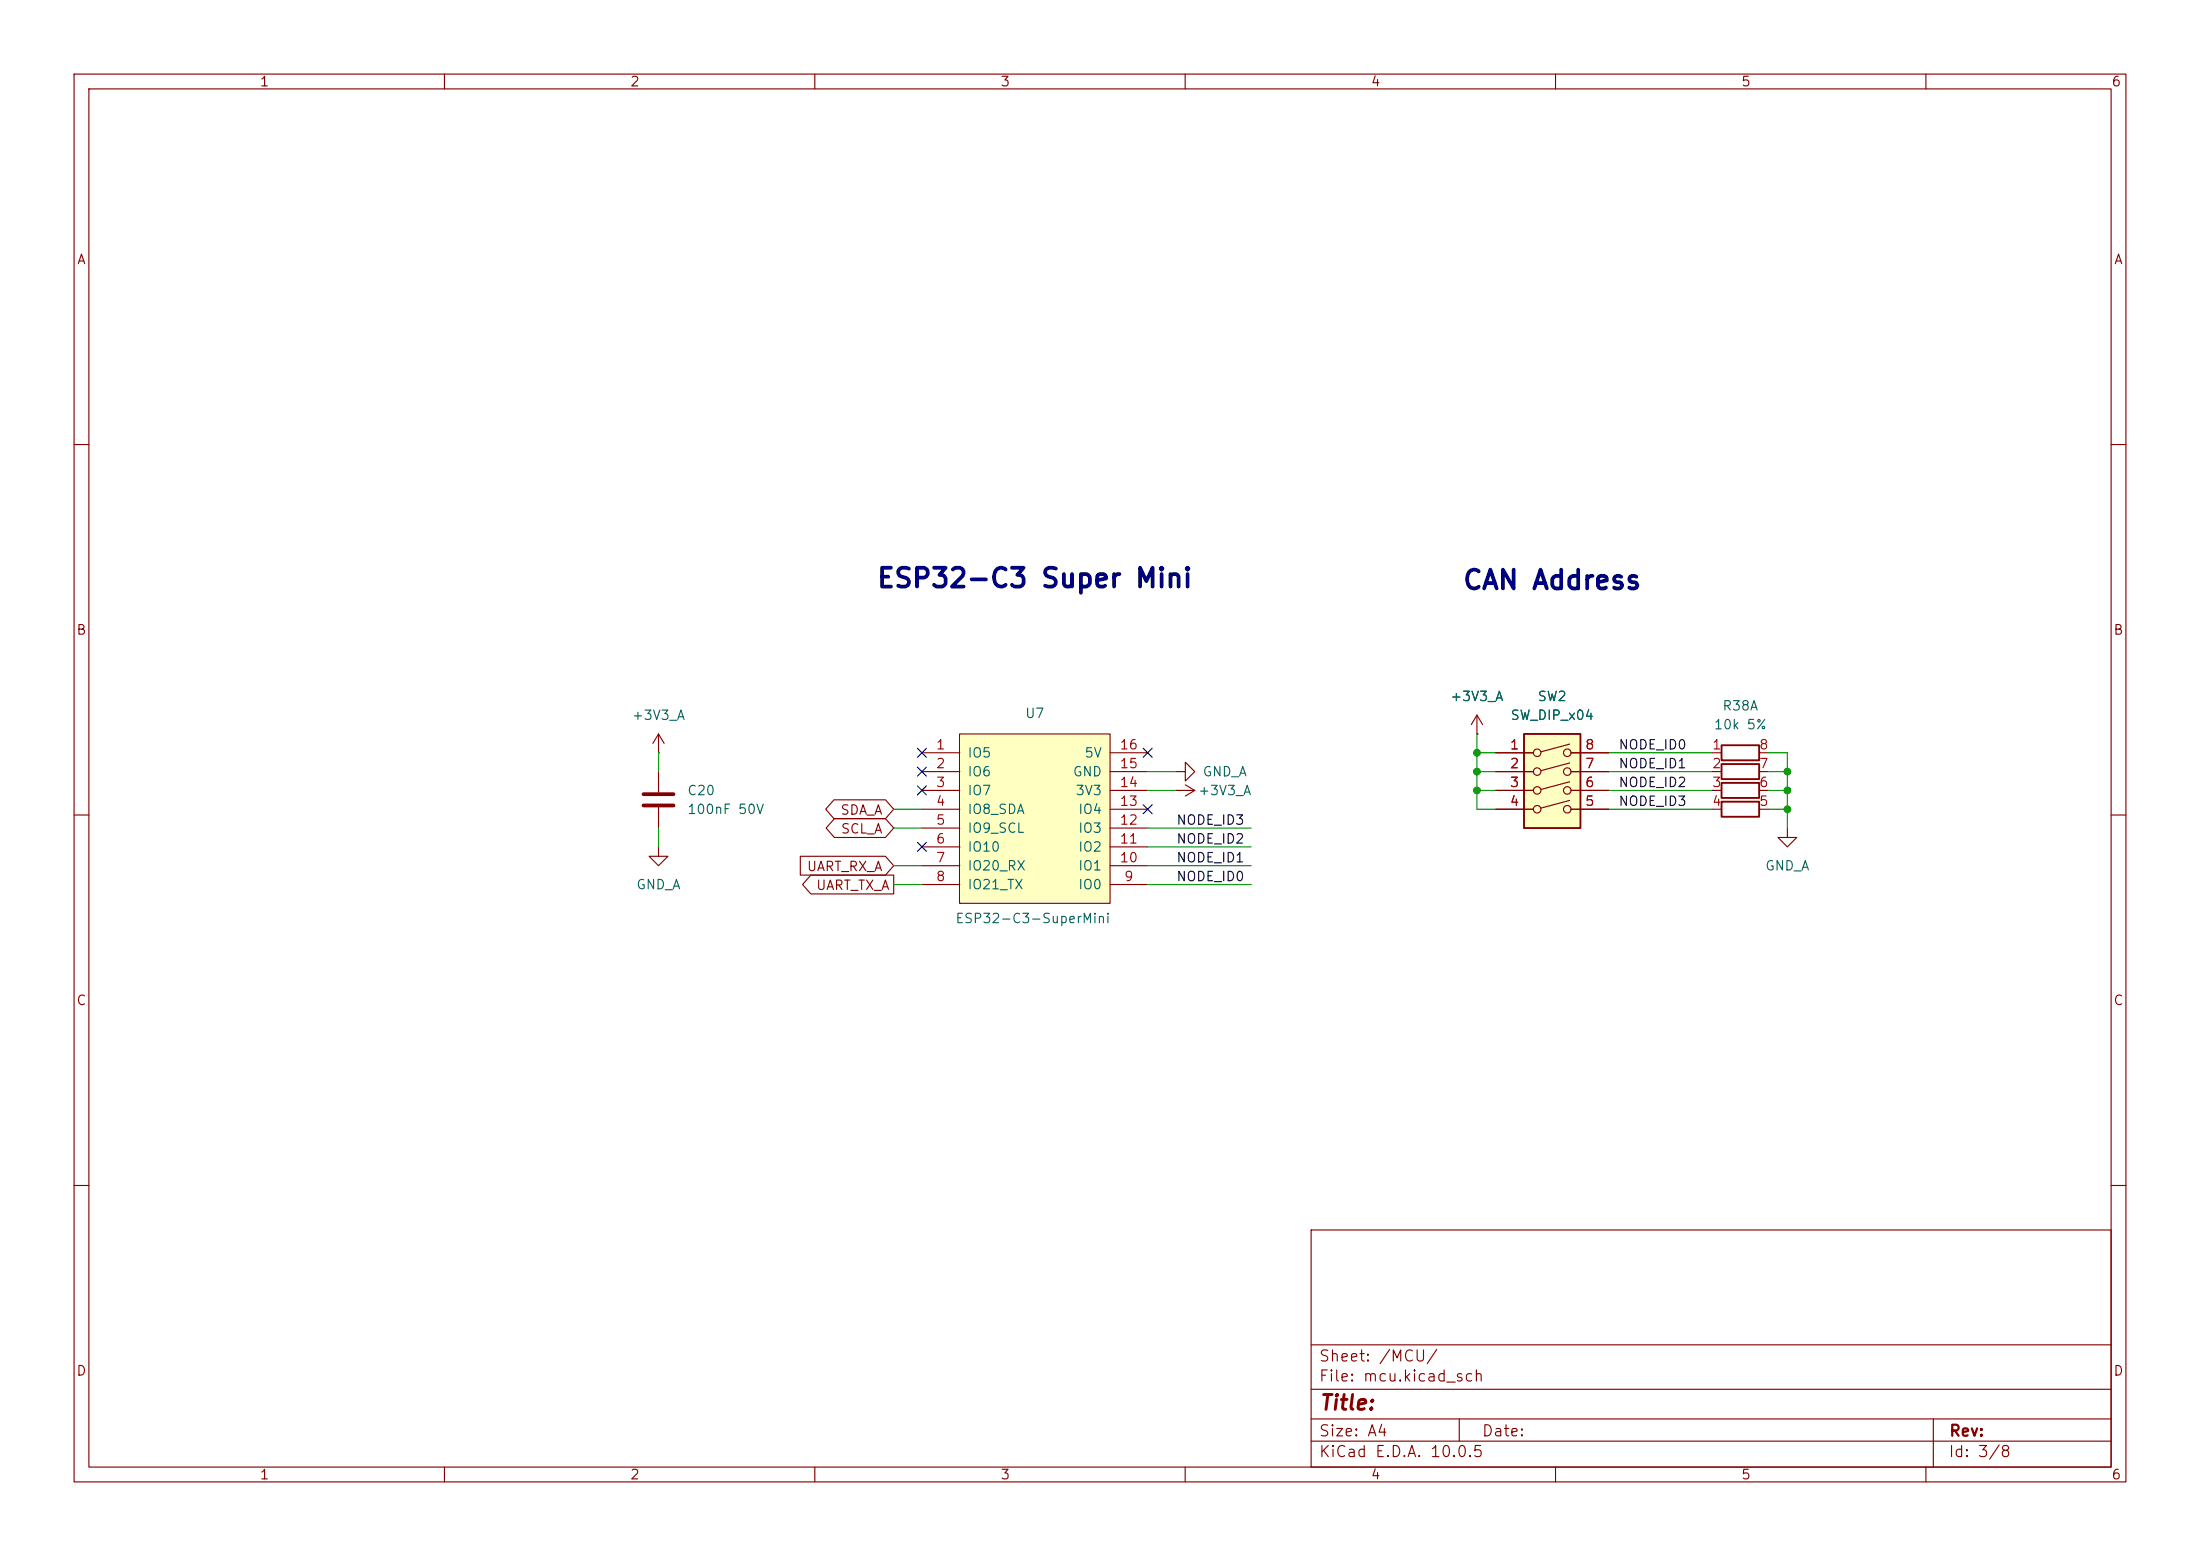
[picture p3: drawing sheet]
(kicad_sch
 (version 20260306)
 (generator "eeschema")
 (generator_version "10.0")
 (paper "A4")
 (lib_symbols
  (symbol "AramLib:ESP32-C3-SuperMini"
   (pin_names
    (offset 1.016)) (exclude_from_sim no) (in_bom yes) (on_board yes)
   (in_pos_files yes)
   (duplicate_pin_numbers_are_jumpers no)
   (property "Reference" "U7" (at 0 14.224 0) (show_name no) (do_not_autoplace no) (effects (font (size 1.27 1.27))))
   (property "Value" "ESP32-C3-SuperMini" (at -0.254 -13.462 0) (show_name no) (do_not_autoplace no) (effects (font (size 1.27 1.27))))
   (property "Footprint" "AramLib:ESP32-C3-SuperMini" (at 0 0 0) (show_name no) (do_not_autoplace no) (hide yes) (effects (font (size 1.27 1.27))))
   (property "Datasheet" "~" (at 0 0 0) (show_name no) (do_not_autoplace no) (hide yes) (effects (font (size 1.27 1.27))))
   (property "Description" "" (at 0 0 0) (show_name no) (do_not_autoplace no) (effects (font (size 1.27 1.27))))
   (symbol "ESP32-C3-SuperMini_0_1"
    (rectangle (start -10.16 11.43) (end 10.16 -11.43) (stroke (width 0) (type default)) (fill (type background))))
   (symbol "ESP32-C3-SuperMini_1_1"
    (pin bidirectional line (at -15.24 8.89 0) (length 5.08) (name "IO5" (effects (font (size 1.27 1.27)))) (number "1" (effects (font (size 1.27 1.27)))))
    (pin bidirectional line (at -15.24 6.35 0) (length 5.08) (name "IO6" (effects (font (size 1.27 1.27)))) (number "2" (effects (font (size 1.27 1.27)))))
    (pin bidirectional line (at -15.24 3.81 0) (length 5.08) (name "IO7" (effects (font (size 1.27 1.27)))) (number "3" (effects (font (size 1.27 1.27)))))
    (pin bidirectional line (at -15.24 1.27 0) (length 5.08) (name "IO8_SDA" (effects (font (size 1.27 1.27)))) (number "4" (effects (font (size 1.27 1.27)))))
    (pin bidirectional line (at -15.24 -1.27 0) (length 5.08) (name "IO9_SCL" (effects (font (size 1.27 1.27)))) (number "5" (effects (font (size 1.27 1.27)))))
    (pin bidirectional line (at -15.24 -3.81 0) (length 5.08) (name "IO10" (effects (font (size 1.27 1.27)))) (number "6" (effects (font (size 1.27 1.27)))))
    (pin input line (at -15.24 -6.35 0) (length 5.08) (name "IO20_RX" (effects (font (size 1.27 1.27)))) (number "7" (effects (font (size 1.27 1.27)))))
    (pin output line (at -15.24 -8.89 0) (length 5.08) (name "IO21_TX" (effects (font (size 1.27 1.27)))) (number "8" (effects (font (size 1.27 1.27)))))
    (pin bidirectional line (at 15.24 -8.89 180) (length 5.08) (name "IO0" (effects (font (size 1.27 1.27)))) (number "9" (effects (font (size 1.27 1.27)))))
    (pin bidirectional line (at 15.24 -6.35 180) (length 5.08) (name "IO1" (effects (font (size 1.27 1.27)))) (number "10" (effects (font (size 1.27 1.27)))))
    (pin bidirectional line (at 15.24 -3.81 180) (length 5.08) (name "IO2" (effects (font (size 1.27 1.27)))) (number "11" (effects (font (size 1.27 1.27)))))
    (pin bidirectional line (at 15.24 -1.27 180) (length 5.08) (name "IO3" (effects (font (size 1.27 1.27)))) (number "12" (effects (font (size 1.27 1.27)))))
    (pin bidirectional line (at 15.24 1.27 180) (length 5.08) (name "IO4" (effects (font (size 1.27 1.27)))) (number "13" (effects (font (size 1.27 1.27)))))
    (pin power_in line (at 15.24 3.81 180) (length 5.08) (name "3V3" (effects (font (size 1.27 1.27)))) (number "14" (effects (font (size 1.27 1.27)))))
    (pin power_out line (at 15.24 6.35 180) (length 5.08) (name "GND" (effects (font (size 1.27 1.27)))) (number "15" (effects (font (size 1.27 1.27)))))
    (pin power_in line (at 15.24 8.89 180) (length 5.08) (name "5V" (effects (font (size 1.27 1.27)))) (number "16" (effects (font (size 1.27 1.27))))))
   (embedded_fonts no))
  (symbol "Device:C"
   (pin_numbers (hide yes))
   (pin_names
    (offset 0.254)) (exclude_from_sim no) (in_bom yes) (on_board yes)
   (in_pos_files yes)
   (duplicate_pin_numbers_are_jumpers no)
   (property "Reference" "C" (at 0.635 2.54 0) (show_name no) (do_not_autoplace no) (effects (font (size 1.27 1.27)) (justify left)))
   (property "Value" "C" (at 0.635 -2.54 0) (show_name no) (do_not_autoplace no) (effects (font (size 1.27 1.27)) (justify left)))
   (property "Footprint" "" (at 0.9652 -3.81 0) (show_name no) (do_not_autoplace no) (hide yes) (effects (font (size 1.27 1.27))))
   (property "Datasheet" "" (at 0 0 0) (show_name no) (do_not_autoplace no) (hide yes) (effects (font (size 1.27 1.27))))
   (property "Description" "Unpolarized capacitor" (at 0 0 0) (show_name no) (do_not_autoplace no) (hide yes) (effects (font (size 1.27 1.27))))
   (symbol "C_0_1"
    (polyline (pts (xy -2.032 0.762) (xy 2.032 0.762)) (stroke (width 0.508) (type default)) (fill (type none)))
    (polyline (pts (xy -2.032 -0.762) (xy 2.032 -0.762)) (stroke (width 0.508) (type default)) (fill (type none))))
   (symbol "C_1_1"
    (pin passive line (at 0 3.81 270) (length 2.794) (name "" (effects (font (size 1.27 1.27)))) (number "1" (effects (font (size 1.27 1.27)))))
    (pin passive line (at 0 -3.81 90) (length 2.794) (name "" (effects (font (size 1.27 1.27)))) (number "2" (effects (font (size 1.27 1.27))))))
   (embedded_fonts no))
  (symbol "Device:R_Pack04_Split"
   (pin_names
    (offset 0) (hide yes)) (exclude_from_sim no) (in_bom yes) (on_board yes)
   (in_pos_files yes)
   (duplicate_pin_numbers_are_jumpers no)
   (property "Reference" "RN" (at 2.032 0 90) (show_name no) (do_not_autoplace no) (effects (font (size 1.27 1.27))))
   (property "Value" "R_Pack04_Split" (at 0 0 90) (show_name no) (do_not_autoplace no) (effects (font (size 1.27 1.27))))
   (property "Footprint" "" (at -2.032 0 90) (show_name no) (do_not_autoplace no) (hide yes) (effects (font (size 1.27 1.27))))
   (property "Datasheet" "" (at 0 0 0) (show_name no) (do_not_autoplace no) (hide yes) (effects (font (size 1.27 1.27))))
   (property "Description" "4 resistor network, parallel topology, split" (at 0 0 0) (show_name no) (do_not_autoplace no) (hide yes) (effects (font (size 1.27 1.27))))
   (symbol "R_Pack04_Split_0_1"
    (rectangle (start 1.016 2.54) (end -1.016 -2.54) (stroke (width 0.254) (type default)) (fill (type none))))
   (symbol "R_Pack04_Split_1_1"
    (pin passive line (at 0 -3.81 90) (length 1.27) (name "R1.1" (effects (font (size 1.27 1.27)))) (number "1" (effects (font (size 1.27 1.27)))))
    (pin passive line (at 0 3.81 270) (length 1.27) (name "R1.2" (effects (font (size 1.27 1.27)))) (number "8" (effects (font (size 1.27 1.27))))))
   (symbol "R_Pack04_Split_2_1"
    (pin passive line (at 0 -3.81 90) (length 1.27) (name "R2.1" (effects (font (size 1.27 1.27)))) (number "2" (effects (font (size 1.27 1.27)))))
    (pin passive line (at 0 3.81 270) (length 1.27) (name "R2.2" (effects (font (size 1.27 1.27)))) (number "7" (effects (font (size 1.27 1.27))))))
   (symbol "R_Pack04_Split_3_1"
    (pin passive line (at 0 -3.81 90) (length 1.27) (name "R3.1" (effects (font (size 1.27 1.27)))) (number "3" (effects (font (size 1.27 1.27)))))
    (pin passive line (at 0 3.81 270) (length 1.27) (name "R3.2" (effects (font (size 1.27 1.27)))) (number "6" (effects (font (size 1.27 1.27))))))
   (symbol "R_Pack04_Split_4_1"
    (pin passive line (at 0 -3.81 90) (length 1.27) (name "R4.1" (effects (font (size 1.27 1.27)))) (number "4" (effects (font (size 1.27 1.27)))))
    (pin passive line (at 0 3.81 270) (length 1.27) (name "R4.2" (effects (font (size 1.27 1.27)))) (number "5" (effects (font (size 1.27 1.27))))))
   (embedded_fonts no))
  (symbol "Switch:SW_DIP_x04"
   (pin_names
    (offset 0) (hide yes)) (exclude_from_sim no) (in_bom yes) (on_board yes)
   (in_pos_files yes)
   (duplicate_pin_numbers_are_jumpers no)
   (property "Reference" "SW" (at 0 8.89 0) (show_name no) (do_not_autoplace no) (effects (font (size 1.27 1.27))))
   (property "Value" "SW_DIP_x04" (at 0 -6.35 0) (show_name no) (do_not_autoplace no) (effects (font (size 1.27 1.27))))
   (property "Footprint" "" (at 0 0 0) (show_name no) (do_not_autoplace no) (hide yes) (effects (font (size 1.27 1.27))))
   (property "Datasheet" "" (at 0 0 0) (show_name no) (do_not_autoplace no) (hide yes) (effects (font (size 1.27 1.27))))
   (property "Description" "4x DIP Switch, Single Pole Single Throw (SPST) switch, small symbol" (at 0 0 0) (show_name no) (do_not_autoplace no) (hide yes) (effects (font (size 1.27 1.27))))
   (symbol "SW_DIP_x04_0_0"
    (circle (center -2.032 5.08) (radius 0.508) (stroke (width 0) (type default)) (fill (type none)))
    (circle (center -2.032 2.54) (radius 0.508) (stroke (width 0) (type default)) (fill (type none)))
    (circle (center -2.032 0) (radius 0.508) (stroke (width 0) (type default)) (fill (type none)))
    (circle (center -2.032 -2.54) (radius 0.508) (stroke (width 0) (type default)) (fill (type none)))
    (polyline (pts (xy -1.524 5.207) (xy 2.3622 6.2484)) (stroke (width 0) (type default)) (fill (type none)))
    (polyline (pts (xy -1.524 2.667) (xy 2.3622 3.7084)) (stroke (width 0) (type default)) (fill (type none)))
    (polyline (pts (xy -1.524 0.127) (xy 2.3622 1.1684)) (stroke (width 0) (type default)) (fill (type none)))
    (polyline (pts (xy -1.524 -2.3876) (xy 2.3622 -1.3462)) (stroke (width 0) (type default)) (fill (type none)))
    (circle (center 2.032 5.08) (radius 0.508) (stroke (width 0) (type default)) (fill (type none)))
    (circle (center 2.032 2.54) (radius 0.508) (stroke (width 0) (type default)) (fill (type none)))
    (circle (center 2.032 0) (radius 0.508) (stroke (width 0) (type default)) (fill (type none)))
    (circle (center 2.032 -2.54) (radius 0.508) (stroke (width 0) (type default)) (fill (type none))))
   (symbol "SW_DIP_x04_0_1"
    (rectangle (start -3.81 7.62) (end 3.81 -5.08) (stroke (width 0.254) (type default)) (fill (type background))))
   (symbol "SW_DIP_x04_1_1"
    (pin passive line (at -7.62 5.08 0) (length 5.08) (name "" (effects (font (size 1.27 1.27)))) (number "1" (effects (font (size 1.27 1.27)))))
    (pin passive line (at -7.62 2.54 0) (length 5.08) (name "" (effects (font (size 1.27 1.27)))) (number "2" (effects (font (size 1.27 1.27)))))
    (pin passive line (at -7.62 0 0) (length 5.08) (name "" (effects (font (size 1.27 1.27)))) (number "3" (effects (font (size 1.27 1.27)))))
    (pin passive line (at -7.62 -2.54 0) (length 5.08) (name "" (effects (font (size 1.27 1.27)))) (number "4" (effects (font (size 1.27 1.27)))))
    (pin passive line (at 7.62 -2.54 180) (length 5.08) (name "" (effects (font (size 1.27 1.27)))) (number "5" (effects (font (size 1.27 1.27)))))
    (pin passive line (at 7.62 0 180) (length 5.08) (name "" (effects (font (size 1.27 1.27)))) (number "6" (effects (font (size 1.27 1.27)))))
    (pin passive line (at 7.62 2.54 180) (length 5.08) (name "" (effects (font (size 1.27 1.27)))) (number "7" (effects (font (size 1.27 1.27)))))
    (pin passive line (at 7.62 5.08 180) (length 5.08) (name "" (effects (font (size 1.27 1.27)))) (number "8" (effects (font (size 1.27 1.27))))))
   (embedded_fonts no))
  (symbol "power:+3V3"
   (power global)
   (pin_numbers (hide yes))
   (pin_names
    (offset 0) (hide yes)) (exclude_from_sim no) (in_bom yes) (on_board yes)
   (in_pos_files yes)
   (duplicate_pin_numbers_are_jumpers no)
   (property "Reference" "#PWR" (at 0 -3.81 0) (show_name no) (do_not_autoplace no) (hide yes) (effects (font (size 1.27 1.27))))
   (property "Value" "+3V3" (at 0 3.556 0) (show_name no) (do_not_autoplace no) (effects (font (size 1.27 1.27))))
   (property "Footprint" "" (at 0 0 0) (show_name no) (do_not_autoplace no) (hide yes) (effects (font (size 1.27 1.27))))
   (property "Datasheet" "" (at 0 0 0) (show_name no) (do_not_autoplace no) (hide yes) (effects (font (size 1.27 1.27))))
   (property "Description" "Power symbol creates a global label with name \"+3V3\"" (at 0 0 0) (show_name no) (do_not_autoplace no) (hide yes) (effects (font (size 1.27 1.27))))
   (symbol "+3V3_0_1"
    (polyline (pts (xy -0.762 1.27) (xy 0 2.54)) (stroke (width 0) (type default)) (fill (type none)))
    (polyline (pts (xy 0 2.54) (xy 0.762 1.27)) (stroke (width 0) (type default)) (fill (type none)))
    (polyline (pts (xy 0 0) (xy 0 2.54)) (stroke (width 0) (type default)) (fill (type none))))
   (symbol "+3V3_1_1"
    (pin power_in line (at 0 0 90) (length 0) (name "" (effects (font (size 1.27 1.27)))) (number "1" (effects (font (size 1.27 1.27))))))
   (embedded_fonts no))
  (symbol "power:GND"
   (power global)
   (pin_names
    (offset 0)) (exclude_from_sim no) (in_bom yes) (on_board yes)
   (in_pos_files yes)
   (duplicate_pin_numbers_are_jumpers no)
   (property "Reference" "#PWR" (at 0 -6.35 0) (show_name no) (do_not_autoplace no) (hide yes) (effects (font (size 1.27 1.27))))
   (property "Value" "GND" (at 0 -3.81 0) (show_name no) (do_not_autoplace no) (effects (font (size 1.27 1.27))))
   (property "Footprint" "" (at 0 0 0) (show_name no) (do_not_autoplace no) (hide yes) (effects (font (size 1.27 1.27))))
   (property "Datasheet" "" (at 0 0 0) (show_name no) (do_not_autoplace no) (hide yes) (effects (font (size 1.27 1.27))))
   (property "Description" "Power symbol creates a global label with name \"GND\" , ground" (at 0 0 0) (show_name no) (do_not_autoplace no) (hide yes) (effects (font (size 1.27 1.27))))
   (symbol "GND_0_1"
    (polyline (pts (xy 0 0) (xy 0 -1.27) (xy 1.27 -1.27) (xy 0 -2.54) (xy -1.27 -1.27) (xy 0 -1.27)) (stroke (width 0) (type default)) (fill (type none))))
   (symbol "GND_1_1"
    (pin power_in line (at 0 0 270) (length 0) (hide yes) (name "GND" (effects (font (size 1.27 1.27)))) (number "1" (effects (font (size 1.27 1.27))))))
   (embedded_fonts no))
  (symbol "power:GND1"
   (power global)
   (pin_numbers (hide yes))
   (pin_names
    (offset 0) (hide yes)) (exclude_from_sim no) (in_bom yes) (on_board yes)
   (in_pos_files yes)
   (duplicate_pin_numbers_are_jumpers no)
   (property "Reference" "#PWR" (at 0 -6.35 0) (show_name no) (do_not_autoplace no) (hide yes) (effects (font (size 1.27 1.27))))
   (property "Value" "GND1" (at 0 -3.81 0) (show_name no) (do_not_autoplace no) (effects (font (size 1.27 1.27))))
   (property "Footprint" "" (at 0 0 0) (show_name no) (do_not_autoplace no) (hide yes) (effects (font (size 1.27 1.27))))
   (property "Datasheet" "" (at 0 0 0) (show_name no) (do_not_autoplace no) (hide yes) (effects (font (size 1.27 1.27))))
   (property "Description" "Power symbol creates a global label with name \"GND1\" , ground" (at 0 0 0) (show_name no) (do_not_autoplace no) (hide yes) (effects (font (size 1.27 1.27))))
   (symbol "GND1_0_1"
    (polyline (pts (xy 0 0) (xy 0 -1.27) (xy 1.27 -1.27) (xy 0 -2.54) (xy -1.27 -1.27) (xy 0 -1.27)) (stroke (width 0) (type default)) (fill (type none))))
   (symbol "GND1_1_1"
    (pin power_in line (at 0 0 270) (length 0) (name "" (effects (font (size 1.27 1.27)))) (number "1" (effects (font (size 1.27 1.27))))))
   (embedded_fonts no)))
 (text "ESP32-C3 Super Mini"
  (exclude_from_sim no)
  (at 139.7 79.756 0)
  (effects (font (size 2.54 2.54) (thickness 0.508)
    (bold yes) (color 0 0 132 1)) (justify bottom)))
 (text "CAN Address"
  (exclude_from_sim no)
  (at 209.55 80.01 0)
  (effects (font (size 2.54 2.54) (thickness 0.508)
    (bold yes) (color 0 0 132 1)) (justify bottom)))
 (junction
  (at 199.39 104.14)
  (diameter 0)
  (color 0 0 0 0))
 (junction
  (at 199.39 106.68)
  (diameter 0)
  (color 0 0 0 0))
 (junction
  (at 199.39 101.6)
  (diameter 0)
  (color 0 0 0 0))
 (junction
  (at 241.3 109.22)
  (diameter 0)
  (color 0 0 0 0))
 (junction
  (at 241.3 106.68)
  (diameter 0)
  (color 0 0 0 0))
 (junction
  (at 241.3 104.14)
  (diameter 0)
  (color 0 0 0 0))
 (no_connect
  (at 124.46 104.14))
 (no_connect
  (at 124.46 106.68))
 (no_connect
  (at 154.94 101.6))
 (no_connect
  (at 154.94 109.22))
 (no_connect
  (at 124.46 101.6))
 (no_connect
  (at 124.46 114.3))
 (wire
  (pts (xy 88.9 111.76) (xy 88.9 114.3))
  (stroke (width 0) (type default)))
 (wire
  (pts (xy 238.76 109.22) (xy 241.3 109.22))
  (stroke (width 0) (type default)))
 (wire
  (pts (xy 217.17 106.68) (xy 231.14 106.68))
  (stroke (width 0) (type default)))
 (wire
  (pts (xy 201.93 104.14) (xy 199.39 104.14))
  (stroke (width 0) (type default)))
 (wire
  (pts (xy 199.39 104.14) (xy 199.39 106.68))
  (stroke (width 0) (type default)))
 (wire
  (pts (xy 154.94 116.84) (xy 168.91 116.84))
  (stroke (width 0) (type default)))
 (wire
  (pts (xy 154.94 111.76) (xy 168.91 111.76))
  (stroke (width 0) (type default)))
 (wire
  (pts (xy 124.46 109.22) (xy 120.65 109.22))
  (stroke (width 0) (type solid)))
 (wire
  (pts (xy 124.46 119.38) (xy 120.65 119.38))
  (stroke (width 0) (type solid)))
 (wire
  (pts (xy 158.75 104.14) (xy 154.94 104.14))
  (stroke (width 0) (type default)))
 (wire
  (pts (xy 201.93 109.22) (xy 199.39 109.22))
  (stroke (width 0) (type default)))
 (wire
  (pts (xy 158.75 106.68) (xy 154.94 106.68))
  (stroke (width 0) (type default)))
 (wire
  (pts (xy 241.3 106.68) (xy 241.3 104.14))
  (stroke (width 0) (type default)))
 (wire
  (pts (xy 217.17 101.6) (xy 231.14 101.6))
  (stroke (width 0) (type default)))
 (wire
  (pts (xy 199.39 101.6) (xy 199.39 99.06))
  (stroke (width 0) (type default)))
 (wire
  (pts (xy 238.76 106.68) (xy 241.3 106.68))
  (stroke (width 0) (type default)))
 (wire
  (pts (xy 217.17 109.22) (xy 231.14 109.22))
  (stroke (width 0) (type default)))
 (wire
  (pts (xy 201.93 101.6) (xy 199.39 101.6))
  (stroke (width 0) (type default)))
 (wire
  (pts (xy 241.3 111.76) (xy 241.3 109.22))
  (stroke (width 0) (type default)))
 (wire
  (pts (xy 217.17 104.14) (xy 231.14 104.14))
  (stroke (width 0) (type default)))
 (wire
  (pts (xy 201.93 106.68) (xy 199.39 106.68))
  (stroke (width 0) (type default)))
 (wire
  (pts (xy 199.39 104.14) (xy 199.39 101.6))
  (stroke (width 0) (type default)))
 (wire
  (pts (xy 154.94 119.38) (xy 168.91 119.38))
  (stroke (width 0) (type default)))
 (wire
  (pts (xy 238.76 104.14) (xy 241.3 104.14))
  (stroke (width 0) (type default)))
 (wire
  (pts (xy 199.39 106.68) (xy 199.39 109.22))
  (stroke (width 0) (type default)))
 (wire
  (pts (xy 241.3 109.22) (xy 241.3 106.68))
  (stroke (width 0) (type default)))
 (wire
  (pts (xy 238.76 101.6) (xy 241.3 101.6))
  (stroke (width 0) (type default)))
 (wire
  (pts (xy 124.46 116.84) (xy 120.65 116.84))
  (stroke (width 0) (type solid)))
 (wire
  (pts (xy 241.3 104.14) (xy 241.3 101.6))
  (stroke (width 0) (type default)))
 (wire
  (pts (xy 124.46 111.76) (xy 120.65 111.76))
  (stroke (width 0) (type solid)))
 (wire
  (pts (xy 154.94 114.3) (xy 168.91 114.3))
  (stroke (width 0) (type default)))
 (wire
  (pts (xy 88.9 101.6) (xy 88.9 104.14))
  (stroke (width 0) (type default)))
 (label "NODE_ID0"
  (at 218.44 101.6 0)
  (effects (font (size 1.27 1.27)) (justify left bottom)))
 (label "NODE_ID1"
  (at 158.75 116.84 0)
  (effects (font (size 1.27 1.27)) (justify left bottom)))
 (label "NODE_ID3"
  (at 218.44 109.22 0)
  (effects (font (size 1.27 1.27)) (justify left bottom)))
 (label "NODE_ID3"
  (at 158.75 111.76 0)
  (effects (font (size 1.27 1.27)) (justify left bottom)))
 (label "NODE_ID0"
  (at 158.75 119.38 0)
  (effects (font (size 1.27 1.27)) (justify left bottom)))
 (label "NODE_ID1"
  (at 218.44 104.14 0)
  (effects (font (size 1.27 1.27)) (justify left bottom)))
 (label "NODE_ID2"
  (at 218.44 106.68 0)
  (effects (font (size 1.27 1.27)) (justify left bottom)))
 (label "NODE_ID2"
  (at 158.75 114.3 0)
  (effects (font (size 1.27 1.27)) (justify left bottom)))
 (global_label "SCL_A"
  (shape bidirectional)
  (at 120.65 111.76 180)
  (fields_autoplaced yes)
  (effects (font (size 1.27 1.27)) (justify right))
  (property "Intersheetrefs" "${INTERSHEET_REFS}" (at 110.9292 111.76 0) (hide yes) (show_name no) (do_not_autoplace no) (effects (font (size 1.27 1.27)) (justify right))))
 (global_label "UART_RX_A"
  (shape input)
  (at 120.65 116.84 180)
  (fields_autoplaced yes)
  (effects (font (size 1.27 1.27)) (justify right))
  (property "Intersheetrefs" "${INTERSHEET_REFS}" (at 110.9292 116.84 0) (hide yes) (show_name no) (do_not_autoplace no) (effects (font (size 1.27 1.27)) (justify right))))
 (global_label "SDA_A"
  (shape bidirectional)
  (at 120.65 109.22 180)
  (fields_autoplaced yes)
  (effects (font (size 1.27 1.27)) (justify right))
  (property "Intersheetrefs" "${INTERSHEET_REFS}" (at 110.9292 109.22 0) (hide yes) (show_name no) (do_not_autoplace no) (effects (font (size 1.27 1.27)) (justify right))))
 (global_label "UART_TX_A"
  (shape output)
  (at 120.65 119.38 180)
  (fields_autoplaced yes)
  (effects (font (size 1.27 1.27)) (justify right))
  (property "Intersheetrefs" "${INTERSHEET_REFS}" (at 110.9292 119.38 0) (hide yes) (show_name no) (do_not_autoplace no) (effects (font (size 1.27 1.27)) (justify right))))
 (symbol
  (lib_id "Device:C")
  (at 88.9 107.95 180)
  (unit 1)
  (body_style 1)
  (exclude_from_sim no)
  (in_bom yes)
  (on_board yes)
  (in_pos_files yes)
  (dnp no)
  (fields_autoplaced yes)
  (property "Reference" "C20" (at 92.71 106.6799 0) (show_name no) (do_not_autoplace no) (effects (font (size 1.27 1.27)) (justify right)))
  (property "Value" "100nF 50V" (at 92.71 109.2199 0) (show_name no) (do_not_autoplace no) (effects (font (size 1.27 1.27)) (justify right)))
  (property "Footprint" "Capacitor_SMD:C_0603_1608Metric" (at 87.9348 104.14 0) (hide yes) (show_name no) (do_not_autoplace no) (effects (font (size 1.27 1.27))))
  (property "Datasheet" "" (at 88.9 107.95 0) (hide yes) (show_name no) (do_not_autoplace no) (effects (font (size 1.27 1.27))))
  (property "Description" "Unpolarized capacitor" (at 88.9 107.95 0) (hide yes) (show_name no) (do_not_autoplace no) (effects (font (size 1.27 1.27))))
  (property "LCSC" "C14663" (at 88.9 107.95 90) (hide yes) (show_name no) (do_not_autoplace no) (effects (font (size 1.27 1.27))))
  (property "Manufacturer Part Number" "" (at 88.9 107.95 90) (hide yes) (show_name no) (do_not_autoplace no) (effects (font (size 1.27 1.27))))
  (pin "1")
  (pin "2"))
 (symbol
  (lib_id "power:+3V3")
  (at 199.39 99.06 0)
  (unit 1)
  (body_style 1)
  (exclude_from_sim no)
  (in_bom yes)
  (on_board yes)
  (in_pos_files yes)
  (dnp no)
  (property "Reference" "#PWR0206" (at 199.39 92.71 0) (hide yes) (show_name no) (do_not_autoplace no) (effects (font (size 1.27 1.27))))
  (property "Value" "+3V3_A" (at 199.39 93.98 0) (show_name no) (do_not_autoplace no) (effects (font (size 1.27 1.27))))
  (property "Footprint" "" (at 199.39 99.06 0) (hide yes) (show_name no) (do_not_autoplace no) (effects (font (size 1.27 1.27))))
  (property "Datasheet" "~" (at 199.39 99.06 0) (hide yes) (show_name no) (do_not_autoplace no) (effects (font (size 1.27 1.27))))
  (property "Description" "" (at 199.39 99.06 0) (show_name no) (do_not_autoplace no) (effects (font (size 1.27 1.27))))
  (pin "1"))
 (symbol
  (lib_id "Device:R_Pack04_Split")
  (at 234.95 109.22 270)
  (unit 4)
  (body_style 1)
  (exclude_from_sim no)
  (in_bom yes)
  (on_board yes)
  (in_pos_files yes)
  (dnp no)
  (fields_autoplaced yes)
  (property "Reference" "R38" (at 234.95 102.87 90) (hide yes) (show_name no) (do_not_autoplace no) (effects (font (size 1.27 1.27))))
  (property "Value" "10k 5%" (at 234.95 105.41 90) (hide yes) (show_name no) (do_not_autoplace no) (effects (font (size 1.27 1.27))))
  (property "Footprint" "Resistor_SMD:R_Array_Concave_4x0603" (at 234.95 107.188 90) (hide yes) (show_name no) (do_not_autoplace no) (effects (font (size 1.27 1.27))))
  (property "Datasheet" "" (at 234.95 109.22 0) (hide yes) (show_name no) (do_not_autoplace no) (effects (font (size 1.27 1.27))))
  (property "Description" "4 resistor network, parallel topology, split" (at 234.95 109.22 0) (hide yes) (show_name no) (do_not_autoplace no) (effects (font (size 1.27 1.27))))
  (property "LCSC" "C29718" (at 234.95 109.22 90) (hide yes) (show_name no) (do_not_autoplace no) (effects (font (size 1.27 1.27))))
  (pin "2")
  (pin "5")
  (pin "8")
  (pin "7")
  (pin "6")
  (pin "1")
  (pin "4")
  (pin "3"))
 (symbol
  (lib_id "Device:R_Pack04_Split")
  (at 234.95 104.14 270)
  (unit 2)
  (body_style 1)
  (exclude_from_sim no)
  (in_bom yes)
  (on_board yes)
  (in_pos_files yes)
  (dnp no)
  (fields_autoplaced yes)
  (property "Reference" "R38" (at 234.95 97.79 90) (hide yes) (show_name no) (do_not_autoplace no) (effects (font (size 1.27 1.27))))
  (property "Value" "10k 5%" (at 234.95 100.33 90) (hide yes) (show_name no) (do_not_autoplace no) (effects (font (size 1.27 1.27))))
  (property "Footprint" "Resistor_SMD:R_Array_Concave_4x0603" (at 234.95 102.108 90) (hide yes) (show_name no) (do_not_autoplace no) (effects (font (size 1.27 1.27))))
  (property "Datasheet" "" (at 234.95 104.14 0) (hide yes) (show_name no) (do_not_autoplace no) (effects (font (size 1.27 1.27))))
  (property "Description" "4 resistor network, parallel topology, split" (at 234.95 104.14 0) (hide yes) (show_name no) (do_not_autoplace no) (effects (font (size 1.27 1.27))))
  (property "LCSC" "C29718" (at 234.95 104.14 90) (hide yes) (show_name no) (do_not_autoplace no) (effects (font (size 1.27 1.27))))
  (pin "2")
  (pin "5")
  (pin "8")
  (pin "7")
  (pin "6")
  (pin "1")
  (pin "4")
  (pin "3"))
 (symbol
  (lib_id "Device:R_Pack04_Split")
  (at 234.95 101.6 270)
  (unit 1)
  (body_style 1)
  (exclude_from_sim no)
  (in_bom yes)
  (on_board yes)
  (in_pos_files yes)
  (dnp no)
  (fields_autoplaced yes)
  (property "Reference" "R38" (at 234.95 95.25 90) (show_name no) (do_not_autoplace no) (effects (font (size 1.27 1.27))))
  (property "Value" "10k 5%" (at 234.95 97.79 90) (show_name no) (do_not_autoplace no) (effects (font (size 1.27 1.27))))
  (property "Footprint" "Resistor_SMD:R_Array_Concave_4x0603" (at 234.95 99.568 90) (hide yes) (show_name no) (do_not_autoplace no) (effects (font (size 1.27 1.27))))
  (property "Datasheet" "" (at 234.95 101.6 0) (hide yes) (show_name no) (do_not_autoplace no) (effects (font (size 1.27 1.27))))
  (property "Description" "4 resistor network, parallel topology, split" (at 234.95 101.6 0) (hide yes) (show_name no) (do_not_autoplace no) (effects (font (size 1.27 1.27))))
  (property "LCSC" "C29718" (at 234.95 101.6 90) (hide yes) (show_name no) (do_not_autoplace no) (effects (font (size 1.27 1.27))))
  (pin "2")
  (pin "5")
  (pin "8")
  (pin "7")
  (pin "6")
  (pin "1")
  (pin "4")
  (pin "3"))
 (symbol
  (lib_id "power:+3V3")
  (at 88.9 101.6 0)
  (unit 1)
  (body_style 1)
  (exclude_from_sim no)
  (in_bom yes)
  (on_board yes)
  (in_pos_files yes)
  (dnp no)
  (property "Reference" "#PWR204" (at 88.9 95.25 0) (hide yes) (show_name no) (do_not_autoplace no) (effects (font (size 1.27 1.27))))
  (property "Value" "+3V3_A" (at 88.9 96.52 0) (show_name no) (do_not_autoplace no) (effects (font (size 1.27 1.27))))
  (property "Footprint" "" (at 88.9 101.6 0) (hide yes) (show_name no) (do_not_autoplace no) (effects (font (size 1.27 1.27))))
  (property "Datasheet" "~" (at 88.9 101.6 0) (hide yes) (show_name no) (do_not_autoplace no) (effects (font (size 1.27 1.27))))
  (property "Description" "" (at 88.9 101.6 0) (show_name no) (do_not_autoplace no) (effects (font (size 1.27 1.27))))
  (pin "1"))
 (symbol
  (lib_id "AramLib:ESP32-C3-SuperMini")
  (at 139.7 110.49 0)
  (unit 1)
  (body_style 1)
  (exclude_from_sim no)
  (in_bom yes)
  (on_board yes)
  (in_pos_files yes)
  (dnp no)
  (property "Reference" "U7" (at 139.7 96.266 0) (show_name no) (do_not_autoplace no) (effects (font (size 1.27 1.27))))
  (property "Value" "ESP32-C3-SuperMini" (at 139.446 123.952 0) (show_name no) (do_not_autoplace no) (effects (font (size 1.27 1.27))))
  (property "Footprint" "AramLib:ESP32-C3-SuperMini" (at 139.7 110.49 0) (hide yes) (show_name no) (do_not_autoplace no) (effects (font (size 1.27 1.27))))
  (property "Datasheet" "~" (at 139.7 110.49 0) (hide yes) (show_name no) (do_not_autoplace no) (effects (font (size 1.27 1.27))))
  (property "Description" "" (at 139.7 110.49 0) (show_name no) (do_not_autoplace no) (effects (font (size 1.27 1.27))))
  (pin "11")
  (pin "9")
  (pin "14")
  (pin "5")
  (pin "6")
  (pin "7")
  (pin "2")
  (pin "3")
  (pin "8")
  (pin "1")
  (pin "4")
  (pin "10")
  (pin "12")
  (pin "13")
  (pin "15")
  (pin "16"))
 (symbol
  (lib_id "power:+3V3")
  (at 158.75 106.68 270)
  (mirror x)
  (unit 1)
  (body_style 1)
  (exclude_from_sim no)
  (in_bom yes)
  (on_board yes)
  (in_pos_files yes)
  (dnp no)
  (property "Reference" "#PWR0200" (at 165.1 106.68 0) (hide yes) (show_name no) (do_not_autoplace no) (effects (font (size 1.27 1.27))))
  (property "Value" "+3V3_A" (at 165.354 106.68 90) (show_name no) (do_not_autoplace no) (effects (font (size 1.27 1.27))))
  (property "Footprint" "" (at 158.75 106.68 0) (hide yes) (show_name no) (do_not_autoplace no) (effects (font (size 1.27 1.27))))
  (property "Datasheet" "~" (at 158.75 106.68 0) (hide yes) (show_name no) (do_not_autoplace no) (effects (font (size 1.27 1.27))))
  (property "Description" "" (at 158.75 106.68 0) (show_name no) (do_not_autoplace no) (effects (font (size 1.27 1.27))))
  (pin "1"))
 (symbol
  (lib_id "power:GND")
  (at 158.75 104.14 90)
  (mirror x)
  (unit 1)
  (body_style 1)
  (exclude_from_sim no)
  (in_bom yes)
  (on_board yes)
  (in_pos_files yes)
  (dnp no)
  (property "Reference" "#PWR0201" (at 165.1 104.14 0) (hide yes) (show_name no) (do_not_autoplace no) (effects (font (size 1.27 1.27))))
  (property "Value" "GND_A" (at 165.354 104.14 90) (show_name no) (do_not_autoplace no) (effects (font (size 1.27 1.27))))
  (property "Footprint" "" (at 158.75 104.14 0) (hide yes) (show_name no) (do_not_autoplace no) (effects (font (size 1.27 1.27))))
  (property "Datasheet" "~" (at 158.75 104.14 0) (hide yes) (show_name no) (do_not_autoplace no) (effects (font (size 1.27 1.27))))
  (property "Description" "" (at 158.75 104.14 0) (show_name no) (do_not_autoplace no) (effects (font (size 1.27 1.27))))
  (pin "1"))
 (symbol
  (lib_id "power:GND")
  (at 88.9 114.3 0)
  (unit 1)
  (body_style 1)
  (exclude_from_sim no)
  (in_bom yes)
  (on_board yes)
  (in_pos_files yes)
  (dnp no)
  (property "Reference" "#PWR205" (at 88.9 120.65 0) (hide yes) (show_name no) (do_not_autoplace no) (effects (font (size 1.27 1.27))))
  (property "Value" "GND_A" (at 88.9 119.38 0) (show_name no) (do_not_autoplace no) (effects (font (size 1.27 1.27))))
  (property "Footprint" "" (at 88.9 114.3 0) (hide yes) (show_name no) (do_not_autoplace no) (effects (font (size 1.27 1.27))))
  (property "Datasheet" "~" (at 88.9 114.3 0) (hide yes) (show_name no) (do_not_autoplace no) (effects (font (size 1.27 1.27))))
  (property "Description" "" (at 88.9 114.3 0) (show_name no) (do_not_autoplace no) (effects (font (size 1.27 1.27))))
  (pin "1"))
 (symbol
  (lib_id "Switch:SW_DIP_x04")
  (at 209.55 106.68 0)
  (unit 1)
  (body_style 1)
  (exclude_from_sim no)
  (in_bom yes)
  (on_board yes)
  (in_pos_files yes)
  (dnp no)
  (property "Reference" "SW2" (at 209.55 93.98 0) (show_name no) (do_not_autoplace no) (effects (font (size 1.27 1.27))))
  (property "Value" "SW_DIP_x04" (at 209.55 96.52 0) (show_name no) (do_not_autoplace no) (effects (font (size 1.27 1.27))))
  (property "Footprint" "Package_SO:SOIC-8_5.3x5.3mm_P1.27mm" (at 209.55 106.68 0) (hide yes) (show_name no) (do_not_autoplace no) (effects (font (size 1.27 1.27))))
  (property "Datasheet" "https://datasheet.lcsc.com/lcsc/2207131800_kangshen-DSHP04TSGER_C3293144.pdf" (at 209.55 106.68 0) (hide yes) (show_name no) (do_not_autoplace no) (effects (font (size 1.27 1.27))))
  (property "Description" "" (at 209.55 106.68 0) (hide yes) (show_name no) (do_not_autoplace no) (effects (font (size 1.27 1.27))))
  (property "LCSC" "C3293144" (at 209.55 106.68 0) (hide yes) (show_name no) (do_not_autoplace no) (effects (font (size 1.27 1.27))))
  (pin "1")
  (pin "2")
  (pin "8")
  (pin "3")
  (pin "6")
  (pin "7")
  (pin "5")
  (pin "4"))
 (symbol
  (lib_id "power:GND")
  (at 241.3 111.76 0)
  (unit 1)
  (body_style 1)
  (exclude_from_sim no)
  (in_bom yes)
  (on_board yes)
  (in_pos_files yes)
  (dnp no)
  (property "Reference" "#PWR0207" (at 241.3 118.11 0) (hide yes) (show_name no) (do_not_autoplace no) (effects (font (size 1.27 1.27))))
  (property "Value" "GND_A" (at 241.3 116.84 0) (show_name no) (do_not_autoplace no) (effects (font (size 1.27 1.27))))
  (property "Footprint" "" (at 241.3 111.76 0) (hide yes) (show_name no) (do_not_autoplace no) (effects (font (size 1.27 1.27))))
  (property "Datasheet" "~" (at 241.3 111.76 0) (hide yes) (show_name no) (do_not_autoplace no) (effects (font (size 1.27 1.27))))
  (property "Description" "" (at 241.3 111.76 0) (show_name no) (do_not_autoplace no) (effects (font (size 1.27 1.27))))
  (pin "1"))
 (symbol
  (lib_id "Device:R_Pack04_Split")
  (at 234.95 106.68 270)
  (unit 3)
  (body_style 1)
  (exclude_from_sim no)
  (in_bom yes)
  (on_board yes)
  (in_pos_files yes)
  (dnp no)
  (fields_autoplaced yes)
  (property "Reference" "R38" (at 234.95 100.33 90) (hide yes) (show_name no) (do_not_autoplace no) (effects (font (size 1.27 1.27))))
  (property "Value" "10k 5%" (at 234.95 102.87 90) (hide yes) (show_name no) (do_not_autoplace no) (effects (font (size 1.27 1.27))))
  (property "Footprint" "Resistor_SMD:R_Array_Concave_4x0603" (at 234.95 104.648 90) (hide yes) (show_name no) (do_not_autoplace no) (effects (font (size 1.27 1.27))))
  (property "Datasheet" "" (at 234.95 106.68 0) (hide yes) (show_name no) (do_not_autoplace no) (effects (font (size 1.27 1.27))))
  (property "Description" "4 resistor network, parallel topology, split" (at 234.95 106.68 0) (hide yes) (show_name no) (do_not_autoplace no) (effects (font (size 1.27 1.27))))
  (property "LCSC" "C29718" (at 234.95 106.68 90) (hide yes) (show_name no) (do_not_autoplace no) (effects (font (size 1.27 1.27))))
  (pin "2")
  (pin "5")
  (pin "8")
  (pin "7")
  (pin "6")
  (pin "1")
  (pin "4")
  (pin "3")))
